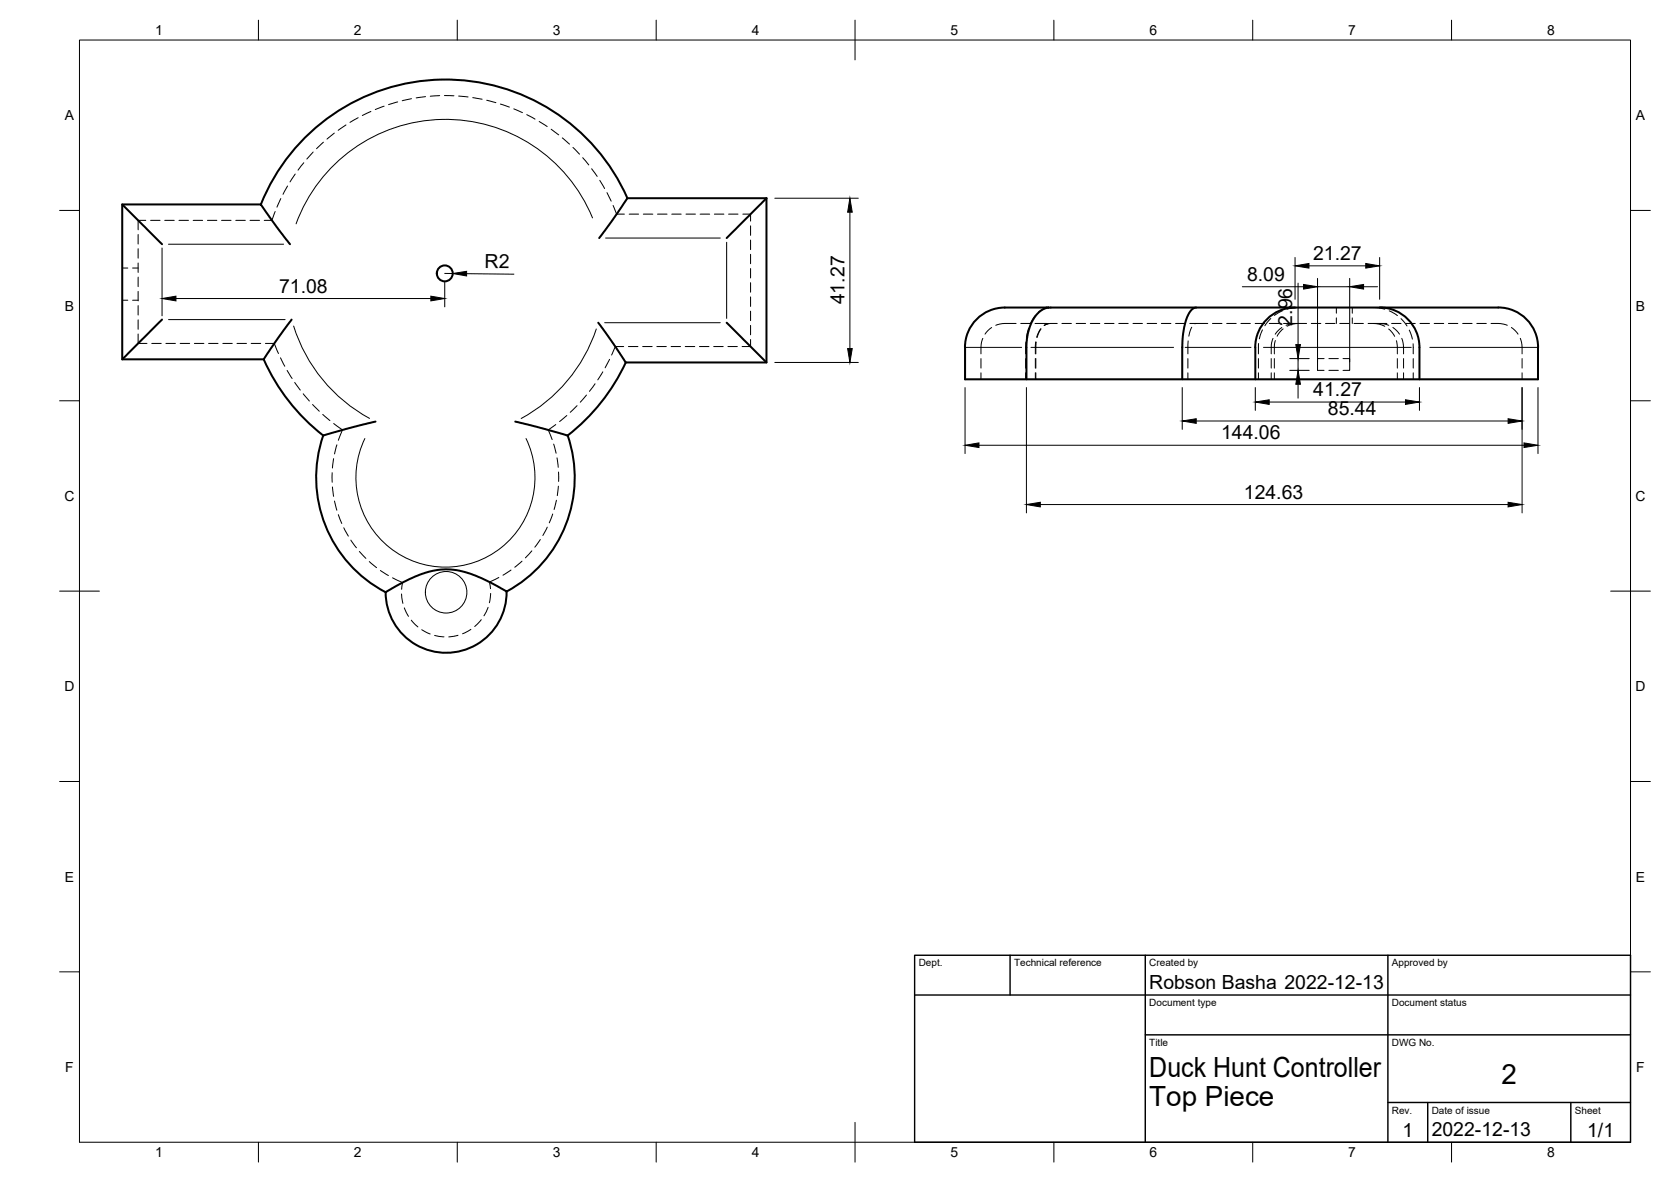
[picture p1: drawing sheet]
<svg xmlns="http://www.w3.org/2000/svg" width="420mm" height="297mm" viewBox="0 0 420 297" stroke-linecap="round" stroke-linejoin="round" font-family="sans-serif">
<!-- layer: Hidden -->
<g fill="none" stroke="#000" stroke-width=".25">
<path d="M78.7 38.2l-1.5 1.8M81.3 35.7l-1.7 1.7M84.1 33.5l-1.9 1.5M87 31.4l-2 1.4M90.1 29.6l-2.1 1.2M93.3 28l-2.2 1M96.6 26.7l-2.2 .8M100 25.6l-2.3 .7M103.5 24.8l-2.4 .5M107 24.3l-2.4 .3M110.6 24l-2.4 .2M111.8 24l2.3 .1"/>
<path d="M115.3 24.1l2.4 .3M118.9 24.5l2.3 .4M122.4 25.2l2.3 .6M125.8 26.1l2.3 .8M129.2 27.4l2.2 .9M132.4 28.8l2.1 1.1M135.6 30.5l2 1.3M138.6 32.5l1.9 1.4M141.4 34.7l1.8 1.5M144.1 37l1.6 1.7M146.5 39.6l1.5 1.9M34.7 58.9v2.4"/>
<path d="M36.7 55.4h-2v2.3M37.9 55.4h2.3M41.4 55.4h2.4M45 55.4h2.4M48.6 55.4h2.3M52.2 55.4h2.3M55.7 55.4h2.4M59.3 55.4h2.4M62.9 55.4h2.4M69.2 53.2l-.8 2.2h-2M70.6 49.9l-1 2.2M72.3 46.7l-1.1 2.1"/>
<path d="M74.2 43.7l-1.3 2M76.4 40.9l-1.5 1.9M148.8 42.4l1.4 1.9M150.8 45.3l1.2 2.1M152.6 48.4l1.1 2.2M154.2 51.6l.8 2.2h2M158.2 53.8h2.4M161.8 53.8h2.3M165.3 53.8h2.4M168.9 53.8h2.4M172.5 53.8h2.4M176 53.8h2.4"/>
<path d="M179.6 53.8h2.4M183.2 53.8h2.4M186.8 53.8h1.9v1.8M188.7 56.8v2.3M30.7 75.4h1.4M30.7 67.4h1.4M33.3 75.4h1.4M33.3 67.4h1.4M34.7 62.5v2.4M34.7 66.1v2.4M34.7 69.6v2.4M34.7 73.2v2.4"/>
<path d="M34.7 76.8v2.4M188.7 60.3v2.4M188.7 63.9v2.4M188.7 67.5v2.4M188.7 71v2.4M188.7 74.6v2.4M188.7 78.2v2.4M260.3 79.3l-1.2 2.1M263.2 77.4l-1 .3-1.1 .8M263.7 77.3h.1M322.5 78.1l-2.1 1.2M326.4 77.3l-2.8 .4"/>
<path d="M336 77.3v1.4M336 79.9v1.4M340 77.3v1.4M340 79.9v1.4M345.4 77.3l2.8 .4M349.3 78.1l2.1 1.2M34.7 83.9v2.4h2.3M34.7 80.4v2.3M38.2 86.3h2.3M41.7 86.3h2.4M45.3 86.3h2.4M48.9 86.3h2.4"/>
<path d="M52.5 86.3h2.3M56 86.3h2.4M59.6 86.3h2.4M63.2 86.3h2.4M66.7 86.3h2.3l1 2.5M70.5 89.9l1.1 2.1M72.2 93.1l1.2 2M74.1 96.1l1.4 1.9M76.2 99l1.6 1.8M147.5 99.3l-1.6 1.8M149.6 96.4l-1.4 1.9M151.6 93.4l-1.3 2.1"/>
<path d="M153.3 90.3l-1.1 2.1M156.8 87.1h-2.1l-.9 2.1M158 87.1h2.4M161.6 87.1h2.4M165.2 87.1h2.3M168.7 87.1h2.4M172.3 87.1h2.4M175.9 87.1h2.4M179.5 87.1h2.3M183 87.1h2.4M188.7 81.8v2.3M188.7 85.3v1.8h-2.1"/>
<path d="M246.7 90.1v2.4M246.7 93.7v1.6M247.1 85l-.4 1.6v2.3M249.3 82.3l-1.6 1.7M255.5 81.3h-3.5l-1.6 .5M256.7 81.3h2.4M257.9 90.1v2.4M257.9 93.7v1.6M258 86l-.1 2.9M258.7 82.5l-.6 2.3M260.2 81.3h5.6M260.3 90.1v2.4"/>
<path d="M260.3 93.7v1.6M260.4 85.9l-.1 3M260.5 90.1v2.4M260.5 93.7v1.6M260.5 86v2.9M261.7 82.6l-1 2.2M261.8 82.6l-1 2.2M262.5 81.8l1.2-.5-1.1 .5M267 81.3h2.4M270.6 81.3h2.4M274.2 81.3h2.3M277.7 81.3h2.4"/>
<path d="M281.3 81.3h2.4M284.9 81.3h2.4M288.4 81.3h2.4M292 81.3h2.4M295.6 81.3h2.4M298.7 90.1v2.4M298.7 93.7v1.6M298.7 85.7v3.2M299.2 81.3h1.6M299.7 82.2l-.8 2.3M300.8 81.3h2.9M300.8 81.3l-.4 .1"/>
<path d="M304.9 81.3h2.4M308.4 81.3h2.4M312 81.3h2.4M315.6 81.3h2.4M316.4 90.1v2.4M316.4 93.7v1.6M316.5 86.3l-.1 2.6M317.4 82.9l-.7 2.2M319.2 81.3h2.3M319.5 80l-1.5 1.9M319.6 90.1v2.4M319.6 93.7v1.6"/>
<path d="M320.1 85l-.4 1.7-.1 2.2M320.4 90.1v2.4M320.4 93.7v1.6M320.7 85.6l-.3 1v2.3M322.3 82.3l-1.7 1.7M322.6 82.6l-1.5 1.9M322.7 81.3h5.8M325.6 81.3l-2.2 .5M326.4 81.3l-1.6 .2-1.2 .5M329.7 81.3h2.4M332.9 90.1h-1.6v3h1.6M333.3 81.3h2.4"/>
<path d="M334.1 90.1h2.4M334.1 93.1h2.4M336.9 81.3h2.3M337.7 90.1h1.7v3h-1.7M340.4 81.3h2.4M344 81.3h4.7M345.4 81.3l1.5 .2 1.3 .5M346.9 81.3l2.3 .5M349.2 82.7l1 1 .5 .8M349.9 81.3h2.4M350.2 82.3l1.7 1.7M351.1 85.6l.2 1.4v1.9"/>
<path d="M351.3 90.1v2.4M351.3 93.7v1.6M352.3 80.1l1.5 1.8M352.5 85l.4 1.7v2.2M352.9 90.1v2.4M352.9 93.7v1.6M353.5 81.3h2.4M354.4 83l.7 2.2M355.3 86.4v2.5M355.3 90.1v2.4M355.3 93.7v1.6M357 81.3h2.4"/>
<path d="M360.6 81.3h2.4M364.2 81.3h2.4M367.8 81.3h2.3M371.3 81.3h2.4M374.9 81.3h2.5l1.6 .5M380 82.3l1.7 1.7M382.3 85l.4 1.6v2.3M382.7 90.1v2.4M382.7 93.7v1.6M78.6 101.6l1.7 1.7M81.2 104.1l1.8 1.6M83.5 118.8v2.4"/>
<path d="M83.9 115.3l-.3 2.3M83.9 106.4l2.2 1.6-1 2.6M84.7 111.8l-.6 2.3M139.2 111.6l.6 2.3M139.7 106.7l-1.8 1.3 .9 2.5M140.1 115.1l.3 2.3M140.4 118.6l.1 2.4M142.5 104.4l-1.8 1.5M145.1 101.9l-1.7 1.7M83.6 122.4l.3 2.3M84.1 125.9l.6 2.3M85.1 129.3l.8 2.3"/>
<path d="M86.4 132.6l1.2 2.1M88.2 135.7l1.4 2M90.4 138.6l1.6 1.7M133.7 138.4l-1.6 1.8M135.8 135.6l-1.3 1.9M137.6 132.5l-1.1 2.1M139 129.2l-.9 2.2M139.9 125.7l-.6 2.3M140.4 122.2l-.3 2.4M92.9 141.1l1.8 1.5M95.7 143.4l2 1.2M98.7 145.2l2.5 1.2-.2 1.7"/>
<path d="M101 149.3l.3 2.3M101.7 152.8l1 2.1M103.4 155.9l1.7 1.7M106 158.2l2.2 1.1M109.3 159.7l2.3 .3M115.2 159.6l-2.4 .4M118.4 158.2l-2.1 1.1M121 155.7l-1.6 1.7M122.7 152.6l-1 2.2M123.4 149.1l-.4 2.4M125.4 145.1l-2.3 1.2 .2 1.6M128.5 143.3l-2 1.3"/>
<path d="M131.3 141l-1.9 1.5"/>
</g>
<!-- layer: Visible -->
<g fill="none" stroke="#000" stroke-width=".51">
<path d="M30.7 51.4l10 10M157.8 49.8a50 50 0 0 0-46.6-29.8 50 50 0 0 0-45.6 31.4M192.7 49.8v41.3h-35.4M192.7 49.8h-35l-4.1 6.1-2.9 3.9M192.7 49.8l-10 10M72.9 61.4l-3.3-4.3-4-5.7h-34.9v38.9h35.6l3.5-5.2 3.5-4.8M263.7 77.3h-9.3a10.3 10.3 0 0 0-11.7 10v8h144v-8a10.2 10.2 0 0 0-11.6-10h-110.9l-1.4 .2-1.2 .7a12.2 12.2 0 0 0-3.5 9.1v8M300.8 77.3l-.8 .3-1 1-.7 1.5-.5 2-.5 3.8v9.4M325.6 77.3a10 10 0 0 0-10 10v8M346.9 77.3a10 10 0 0 1 10 10v8M40.7 80.3l-10 10M66.3 90.3a50 50 0 0 0 15 19.1 32.5 32.5 0 0 0 15.7 39.4"/>
<path d="M150.4 81.1l3.9 5.4 3 4.6M157.3 91.1a50 50 0 0 1-14.6 18.3M182.7 81.1l10 10M94.4 105.9l-13.2 3.6M129.6 105.9l13.1 3.6M142.7 109.4a32.5 32.5 0 0 1-15.3 39.2M127.4 148.6a15.2 15.2 0 0 1-15.1 15.4 15.2 15.2 0 0 1-15.3-15.2M127.4 148.6l-5.9-3.1-3.8-1.5a18.2 18.2 0 0 0-14.7 1.5l-6.1 3.3"/>
<circle cx="111.8" cy="68.7" r="2"/>
</g>
<!-- layer: Visible Narrow -->
<g fill="none" stroke="#000" stroke-width=".25">
<path d="M149 54.8a40 40 0 0 0-37.8-24.8 40 40 0 0 0-36.8 26.2M152.3 59.8h28.8M40.7 62.3v17.1M42.4 61.4h28.9M182.7 60.9v19.1M42.4 80.3h29.3M73.8 81.9a40 40 0 0 0 19.1 23.2M149.9 82.7a40 40 0 0 1-18.9 22.5M152 81.1h29.1M242.7 87.3h14.2M259.2 87.3h35.9M298 87.3h16.6"/>
<path d="M317.7 87.3h37.1M359.5 87.3h27.1M91.7 110.2a22.5 22.5 0 0 0 20.3 32.3 22.5 22.5 0 0 0 20.3-32.3"/>
<circle cx="112.2" cy="148.8" r="5.2"/>
</g>
<!-- layer: BORDER -->
<g fill="none" stroke="#000" stroke-width=".25">
<path d="M20 10.1h390v276.9h-390zM65 5.1v5M115 5.1v5M165 5.1v5M215 5.1v10M265 5.1v5M315 5.1v5M365 5.1v5M15 52.9h5M410 52.9h5M15 100.7h5M410 100.7h5"/>
<path d="M15 148.6h10M405 148.6h10M15 196.4h5M410 196.4h5M15 244.2h5M410 244.2h5M65 287v5M115 287v5M165 287v5M215 282.1v9.9M265 287v5M315 287v5"/>
<path d="M365 287v5"/>
</g>
<!-- layer: TITLEBLOCK -->
<path d="M230 240.1h180v46.9h-180zM230 250h180M254 240.1v9.9M288 240.1v46.9M349 240.1v46.9M288 260.1h122M349 277.1h61M359 277.1v9.9M395 277.1v9.9" fill="none" stroke="#000" stroke-width=".36"/>
<!-- layer: FD_Dimensions -->
<g fill="none" stroke="#000" stroke-width=".25">
<path d="M194.8 49.8h21M213.7 53.3v34.3M44.2 75h64.1M111.8 68.7h2M111.8 70.8v6.3M117.3 68.8l11.9 .1M312.4 72.1h15.4M325.6 64.7v10.5M326.4 71.1v15.5M329.1 66.8h14.3M331.3 70v21M331.3 72.1h8.1"/>
<path d="M339.4 70v21M342.9 72.1h3.5M346.9 64.7v10.5M194.8 91.1h21M242.7 97.4v16.6M258.1 97.4v31.5M297.3 97.4v10.5M315.6 97.4v5.7M324.3 93.1h4.9M324.3 90.1h4.9M326.4 90.1v3M326.4 96.6v3.5"/>
<path d="M356.9 97.4v5.7M382.7 97.4v31.5M386.7 97.4v16.6M246.1 111.9h137.1M300.8 105.8h78.4M319.1 101h34.3M261.6 126.8h117.6"/>
</g>
<g fill="#000" stroke="#000" stroke-width=".25">
<path d="M213.7 49.8l.6 3.5h-1.2zM40.7 75l3.5-.6v1.2zM108.3 74.4l3.5 .6-3.5 .6zM113.8 68.7l3.5-.5v1.1zM327.8 71.5l3.5 .6-3.5 .6zM325.6 66.8l3.5-.6v1.2zM339.4 72.1l3.5-.6v1.2zM343.4 66.2l3.5 .6-3.5 .6zM213.1 87.6h1.2l-.6 3.5zM326.4 93.1l.6 3.5h-1.2zM325.8 86.6h1.2l-.6 3.5zM242.7 111.9l3.4-.6v1.2z"/>
<path d="M297.3 105.8l3.5-.6v1.2zM315.6 101l3.5-.5v1.1zM353.4 100.5l3.5 .5-3.5 .6zM379.2 105.2l3.5 .6-3.5 .6zM383.2 111.3l3.5 .6-3.5 .6zM258.1 126.8l3.5-.6v1.2zM379.2 126.2l3.5 .6-3.5 .6z"/>
</g>
<g font-size="7">
<text x="289" y="270.6">Duck Hunt Controller</text>
<text x="377.5" y="272.3">2</text>
<text x="289" y="278.1">Top Piece</text>
</g>
<g font-size="4.9">
<text x="330.2" y="65.4">21.27</text>
<text x="121.9" y="67.4" transform="rotate(1 121.9 67.4)">R2</text>
<text x="313.6" y="70.6">8.09</text>
<text x="70.2" y="73.6">71.08</text>
<text x="212.3" y="76.5" transform="rotate(-90 212.3 76.5)">41.27</text>
<text x="324.9" y="81.8" transform="rotate(-90 324.9 81.8)">2.96</text>
<text x="330.2" y="99.6">41.27</text>
<text x="333.9" y="104.3">85.44</text>
<text x="307" y="110.4">144.06</text>
<text x="312.8" y="125.3">124.63</text>
<text x="289" y="248.5">Robson Basha 2022-12-13</text>
<text x="352.6" y="285.7">1</text>
<text x="360" y="285.5">2022-12-13</text>
<text x="399.1" y="285.7">1/1</text>
</g>
<g font-size="3.5">
<text x="39" y="8.8">1</text>
<text x="89" y="8.8">2</text>
<text x="139" y="8.8">3</text>
<text x="189" y="8.8">4</text>
<text x="239" y="8.8">5</text>
<text x="289" y="8.8">6</text>
<text x="339" y="8.8">7</text>
<text x="389" y="8.8">8</text>
<text x="16.3" y="30.2">A</text>
<text x="411.3" y="30.2">A</text>
<text x="16.3" y="78">B</text>
<text x="411.3" y="78">B</text>
<text x="16.2" y="125.9">C</text>
<text x="411.2" y="125.9">C</text>
<text x="16.2" y="173.7">D</text>
<text x="411.2" y="173.7">D</text>
<text x="16.3" y="221.6">E</text>
<text x="411.3" y="221.6">E</text>
<text x="16.4" y="269.4">F</text>
<text x="411.4" y="269.4">F</text>
<text x="39" y="290.8">1</text>
<text x="89" y="290.8">2</text>
<text x="139" y="290.8">3</text>
<text x="189" y="290.8">4</text>
<text x="239" y="290.8">5</text>
<text x="289" y="290.8">6</text>
<text x="339" y="290.8">7</text>
<text x="389" y="290.8">8</text>
</g>
<g font-size="2.5">
<text x="231" y="242.9">Dept.</text>
<text x="255" y="242.9">Technical reference</text>
<text x="289" y="242.9">Created by</text>
<text x="350" y="242.9">Approved by</text>
<text x="289" y="252.8">Document type</text>
<text x="350" y="252.8">Document status</text>
<text x="289" y="262.9">Title</text>
<text x="350" y="262.9">DWG No.</text>
<text x="350" y="279.9">Rev.</text>
<text x="360" y="279.9">Date of issue</text>
<text x="396" y="279.9">Sheet</text>
</g>
</svg>
